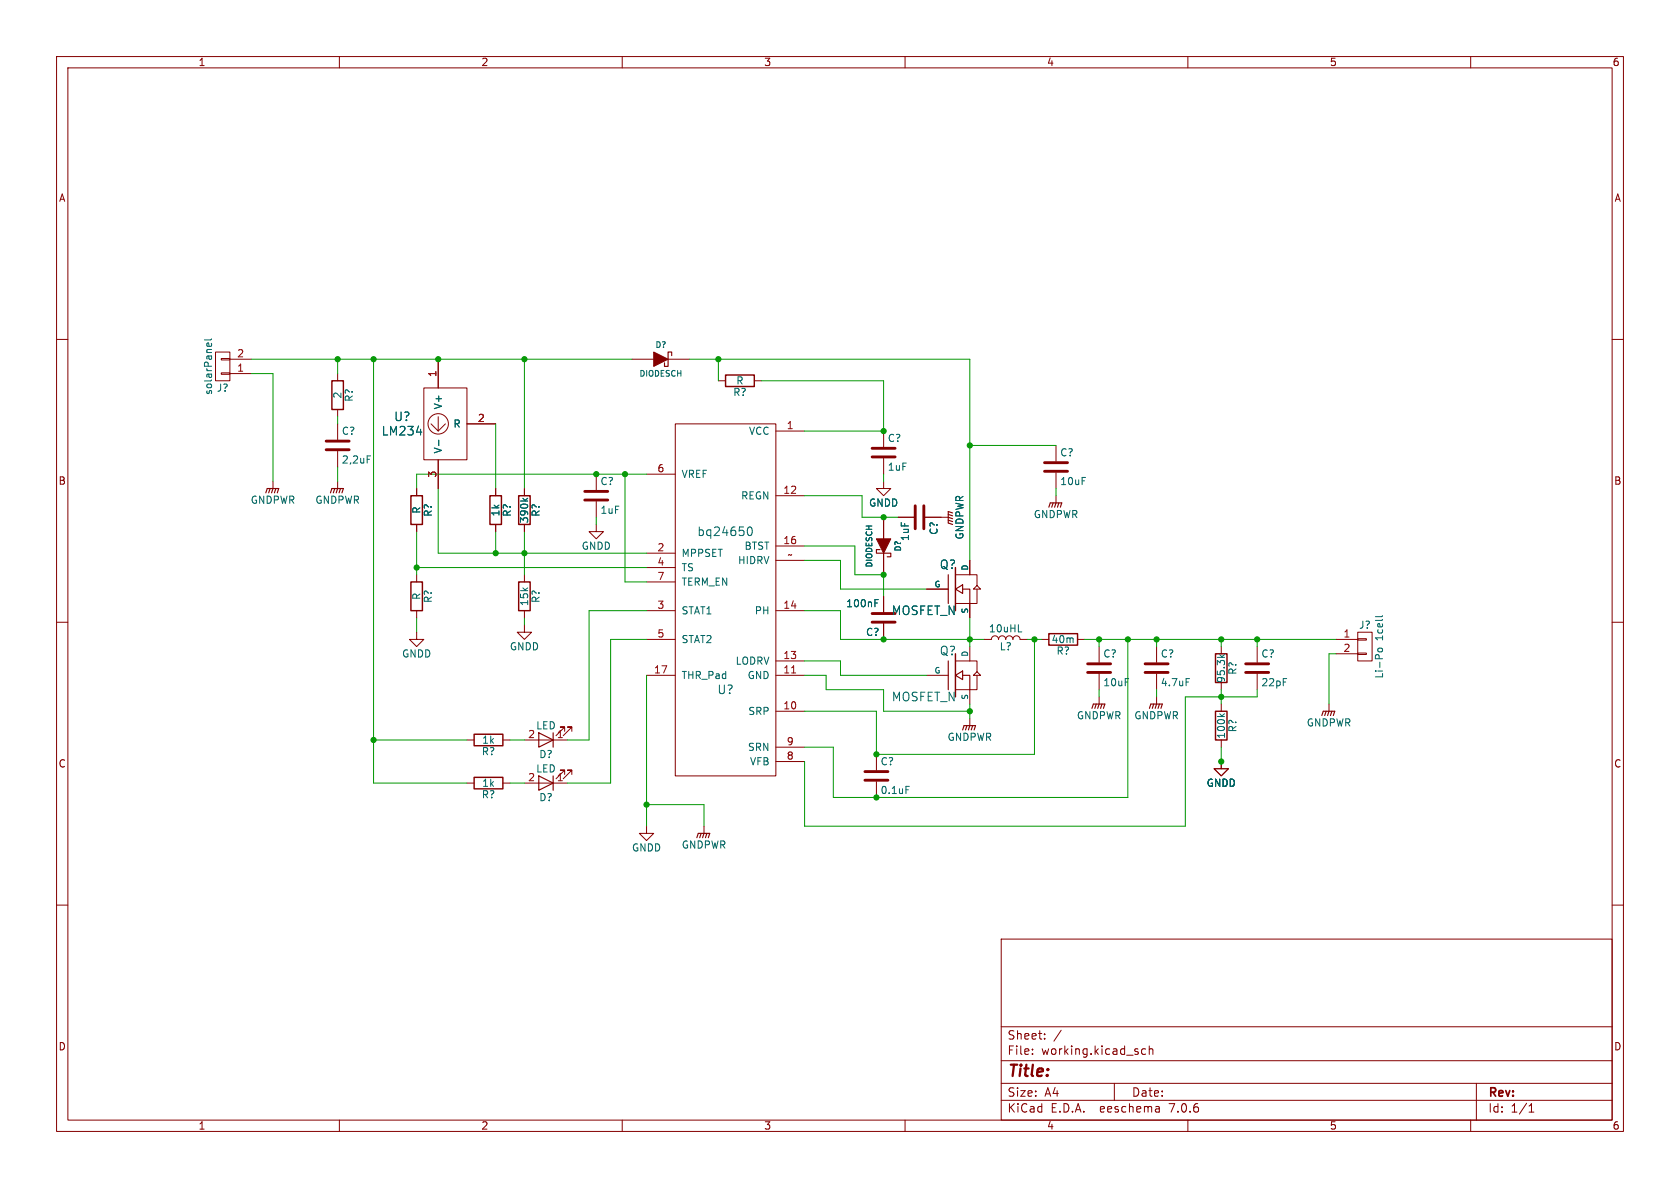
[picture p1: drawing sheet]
EESchema Schematic File Version 2
LIBS:solorCharger-rescue
LIBS:power
LIBS:device
LIBS:transistors
LIBS:conn
LIBS:linear
LIBS:regul
LIBS:74xx
LIBS:cmos4000
LIBS:adc-dac
LIBS:memory
LIBS:xilinx
LIBS:microcontrollers
LIBS:dsp
LIBS:microchip
LIBS:analog_switches
LIBS:motorola
LIBS:texas
LIBS:intel
LIBS:audio
LIBS:interface
LIBS:digital-audio
LIBS:philips
LIBS:display
LIBS:cypress
LIBS:siliconi
LIBS:opto
LIBS:atmel
LIBS:contrib
LIBS:valves
LIBS:KiCADKozueLib
LIBS:solorCharger-cache
EELAYER 25 0
EELAYER END
$Descr A4 11693 8268
encoding utf-8
Sheet 1 1
Title ""
Date ""
Rev ""
Comp ""
Comment1 ""
Comment2 ""
Comment3 ""
Comment4 ""
$EndDescr
$Comp
L bq24650 U?
U 1 1
P 5050 4250
F 0 "U?" H 5050 3700 60  0000 C CNN
F 1 "bq24650" H 5050 4800 60  0000 C CNN
F 2 "" H 5050 4250 60  0001 C CNN
F 3 "" H 5050 4250 60  0001 C CNN
	1    5050 4250
	1    0    0    -1  
$EndComp
$Comp
L DIODESCH D?
U 1 1
P 4600 2500
F 0 "D?" H 4600 2600 40  0000 C CNN
F 1 "DIODESCH" H 4600 2400 40  0000 C CNN
F 2 "" H 4600 2500 60  0000 C CNN
F 3 "" H 4600 2500 60  0000 C CNN
	1    4600 2500
	1    0    0    -1  
$EndComp
$Comp
L DIODESCH D?
U 1 1
P 6150 3800
F 0 "D?" H 6150 3900 40  0000 C CNN
F 1 "DIODESCH" H 6150 3700 40  0000 C CNN
F 2 "" H 6150 3800 60  0000 C CNN
F 3 "" H 6150 3800 60  0000 C CNN
	1    6150 3800
	0    1    1    0   
$EndComp
$Comp
L LED-RESCUE-solorCharger D?
U 1 1
P 3800 5150
F 0 "D?" H 3800 5250 50  0000 C CNN
F 1 "LED" H 3800 5050 50  0000 C CNN
F 2 "" H 3800 5150 50  0000 C CNN
F 3 "" H 3800 5150 50  0000 C CNN
	1    3800 5150
	-1   0    0    1   
$EndComp
$Comp
L LED-RESCUE-solorCharger D?
U 1 1
P 3800 5450
F 0 "D?" H 3800 5550 50  0000 C CNN
F 1 "LED" H 3800 5350 50  0000 C CNN
F 2 "" H 3800 5450 50  0000 C CNN
F 3 "" H 3800 5450 50  0000 C CNN
	1    3800 5450
	-1   0    0    1   
$EndComp
$Comp
L MOSFET_N Q?
U 1 1
P 6650 4100
F 0 "Q?" H 6660 4270 60  0000 R CNN
F 1 "MOSFET_N" H 6660 3950 60  0000 R CNN
F 2 "" H 6650 4100 60  0000 C CNN
F 3 "" H 6650 4100 60  0000 C CNN
	1    6650 4100
	1    0    0    -1  
$EndComp
$Comp
L MOSFET_N Q?
U 1 1
P 6650 4700
F 0 "Q?" H 6660 4870 60  0000 R CNN
F 1 "MOSFET_N" H 6660 4550 60  0000 R CNN
F 2 "" H 6650 4700 60  0000 C CNN
F 3 "" H 6650 4700 60  0000 C CNN
	1    6650 4700
	1    0    0    -1  
$EndComp
$Comp
L R R?
U 1 1
P 2350 2750
F 0 "R?" V 2430 2750 50  0000 C CNN
F 1 "2" V 2350 2750 50  0000 C CNN
F 2 "" V 2280 2750 50  0000 C CNN
F 3 "" H 2350 2750 50  0000 C CNN
	1    2350 2750
	1    0    0    -1  
$EndComp
$Comp
L C C?
U 1 1
P 2350 3100
F 0 "C?" H 2375 3200 50  0000 L CNN
F 1 "2,2uF" H 2375 3000 50  0000 L CNN
F 2 "" H 2388 2950 50  0000 C CNN
F 3 "" H 2350 3100 50  0000 C CNN
	1    2350 3100
	1    0    0    -1  
$EndComp
$Comp
L R R?
U 1 1
P 3650 3550
F 0 "R?" V 3730 3550 50  0000 C CNN
F 1 "390k" V 3650 3550 50  0000 C CNN
F 2 "" V 3580 3550 50  0000 C CNN
F 3 "" H 3650 3550 50  0000 C CNN
	1    3650 3550
	1    0    0    -1  
$EndComp
$Comp
L R R?
U 1 1
P 3650 4150
F 0 "R?" V 3730 4150 50  0000 C CNN
F 1 "15k" V 3650 4150 50  0000 C CNN
F 2 "" V 3580 4150 50  0000 C CNN
F 3 "" H 3650 4150 50  0000 C CNN
	1    3650 4150
	1    0    0    -1  
$EndComp
$Comp
L R R?
U 1 1
P 2900 3550
F 0 "R?" V 2980 3550 50  0000 C CNN
F 1 "R" V 2900 3550 50  0000 C CNN
F 2 "" V 2830 3550 50  0000 C CNN
F 3 "" H 2900 3550 50  0000 C CNN
	1    2900 3550
	1    0    0    -1  
$EndComp
$Comp
L R R?
U 1 1
P 2900 4150
F 0 "R?" V 2980 4150 50  0000 C CNN
F 1 "R" V 2900 4150 50  0000 C CNN
F 2 "" V 2830 4150 50  0000 C CNN
F 3 "" H 2900 4150 50  0000 C CNN
	1    2900 4150
	1    0    0    -1  
$EndComp
$Comp
L R R?
U 1 1
P 3400 5150
F 0 "R?" V 3480 5150 50  0000 C CNN
F 1 "1k" V 3400 5150 50  0000 C CNN
F 2 "" V 3330 5150 50  0000 C CNN
F 3 "" H 3400 5150 50  0000 C CNN
	1    3400 5150
	0    1    1    0   
$EndComp
$Comp
L R R?
U 1 1
P 3400 5450
F 0 "R?" V 3480 5450 50  0000 C CNN
F 1 "1k" V 3400 5450 50  0000 C CNN
F 2 "" V 3330 5450 50  0000 C CNN
F 3 "" H 3400 5450 50  0000 C CNN
	1    3400 5450
	0    1    1    0   
$EndComp
$Comp
L R R?
U 1 1
P 5150 2650
F 0 "R?" V 5230 2650 50  0000 C CNN
F 1 "R" V 5150 2650 50  0000 C CNN
F 2 "" V 5080 2650 50  0000 C CNN
F 3 "" H 5150 2650 50  0000 C CNN
	1    5150 2650
	0    1    1    0   
$EndComp
$Comp
L R R?
U 1 1
P 7400 4450
F 0 "R?" V 7480 4450 50  0000 C CNN
F 1 "40m" V 7400 4450 50  0000 C CNN
F 2 "" V 7330 4450 50  0000 C CNN
F 3 "" H 7400 4450 50  0000 C CNN
	1    7400 4450
	0    1    1    0   
$EndComp
$Comp
L R R?
U 1 1
P 8500 4650
F 0 "R?" V 8580 4650 50  0000 C CNN
F 1 "95.3k" V 8500 4650 50  0000 C CNN
F 2 "" V 8430 4650 50  0000 C CNN
F 3 "" H 8500 4650 50  0000 C CNN
	1    8500 4650
	1    0    0    -1  
$EndComp
$Comp
L R R?
U 1 1
P 8500 5050
F 0 "R?" V 8580 5050 50  0000 C CNN
F 1 "100k" V 8500 5050 50  0000 C CNN
F 2 "" V 8430 5050 50  0000 C CNN
F 3 "" H 8500 5050 50  0000 C CNN
	1    8500 5050
	1    0    0    -1  
$EndComp
$Comp
L C C?
U 1 1
P 4150 3450
F 0 "C?" H 4175 3550 50  0000 L CNN
F 1 "1uF" H 4175 3350 50  0000 L CNN
F 2 "" H 4188 3300 50  0000 C CNN
F 3 "" H 4150 3450 50  0000 C CNN
	1    4150 3450
	1    0    0    -1  
$EndComp
$Comp
L C C?
U 1 1
P 6150 3150
F 0 "C?" H 6175 3250 50  0000 L CNN
F 1 "1uF" H 6175 3050 50  0000 L CNN
F 2 "" H 6188 3000 50  0000 C CNN
F 3 "" H 6150 3150 50  0000 C CNN
	1    6150 3150
	1    0    0    -1  
$EndComp
$Comp
L C C?
U 1 1
P 6400 3600
F 0 "C?" H 6425 3700 50  0000 L CNN
F 1 "1uF" H 6425 3500 50  0000 L CNN
F 2 "" H 6438 3450 50  0000 C CNN
F 3 "" H 6400 3600 50  0000 C CNN
	1    6400 3600
	0    1    1    0   
$EndComp
$Comp
L C C?
U 1 1
P 6150 4300
F 0 "C?" H 6175 4400 50  0000 L CNN
F 1 "100nF" H 6175 4200 50  0000 L CNN
F 2 "" H 6188 4150 50  0000 C CNN
F 3 "" H 6150 4300 50  0000 C CNN
	1    6150 4300
	-1   0    0    1   
$EndComp
$Comp
L C C?
U 1 1
P 6100 5400
F 0 "C?" H 6125 5500 50  0000 L CNN
F 1 "0.1uF" H 6125 5300 50  0000 L CNN
F 2 "" H 6138 5250 50  0000 C CNN
F 3 "" H 6100 5400 50  0000 C CNN
	1    6100 5400
	1    0    0    -1  
$EndComp
$Comp
L C C?
U 1 1
P 7650 4650
F 0 "C?" H 7675 4750 50  0000 L CNN
F 1 "10uF" H 7675 4550 50  0000 L CNN
F 2 "" H 7688 4500 50  0000 C CNN
F 3 "" H 7650 4650 50  0000 C CNN
	1    7650 4650
	1    0    0    -1  
$EndComp
$Comp
L C C?
U 1 1
P 8050 4650
F 0 "C?" H 8075 4750 50  0000 L CNN
F 1 "4.7uF" H 8075 4550 50  0000 L CNN
F 2 "" H 8088 4500 50  0000 C CNN
F 3 "" H 8050 4650 50  0000 C CNN
	1    8050 4650
	1    0    0    -1  
$EndComp
$Comp
L C C?
U 1 1
P 8750 4650
F 0 "C?" H 8775 4750 50  0000 L CNN
F 1 "22pF" H 8775 4550 50  0000 L CNN
F 2 "" H 8788 4500 50  0000 C CNN
F 3 "" H 8750 4650 50  0000 C CNN
	1    8750 4650
	1    0    0    -1  
$EndComp
$Comp
L GNDD #PWR?
U 1 1
P 6150 3350
F 0 "#PWR?" H 6150 3100 50  0001 C CNN
F 1 "GNDD" H 6150 3200 50  0000 C CNN
F 2 "" H 6150 3350 50  0000 C CNN
F 3 "" H 6150 3350 50  0000 C CNN
	1    6150 3350
	1    0    0    -1  
$EndComp
$Comp
L GNDD #PWR?
U 1 1
P 4150 3650
F 0 "#PWR?" H 4150 3400 50  0001 C CNN
F 1 "GNDD" H 4150 3500 50  0000 C CNN
F 2 "" H 4150 3650 50  0000 C CNN
F 3 "" H 4150 3650 50  0000 C CNN
	1    4150 3650
	1    0    0    -1  
$EndComp
$Comp
L GNDD #PWR?
U 1 1
P 3650 4350
F 0 "#PWR?" H 3650 4100 50  0001 C CNN
F 1 "GNDD" H 3650 4200 50  0000 C CNN
F 2 "" H 3650 4350 50  0000 C CNN
F 3 "" H 3650 4350 50  0000 C CNN
	1    3650 4350
	1    0    0    -1  
$EndComp
$Comp
L GNDD #PWR?
U 1 1
P 2900 4400
F 0 "#PWR?" H 2900 4150 50  0001 C CNN
F 1 "GNDD" H 2900 4250 50  0000 C CNN
F 2 "" H 2900 4400 50  0000 C CNN
F 3 "" H 2900 4400 50  0000 C CNN
	1    2900 4400
	1    0    0    -1  
$EndComp
$Comp
L GNDD #PWR?
U 1 1
P 4500 5750
F 0 "#PWR?" H 4500 5500 50  0001 C CNN
F 1 "GNDD" H 4500 5600 50  0000 C CNN
F 2 "" H 4500 5750 50  0000 C CNN
F 3 "" H 4500 5750 50  0000 C CNN
	1    4500 5750
	1    0    0    -1  
$EndComp
$Comp
L GNDPWR #PWR?
U 1 1
P 4900 5750
F 0 "#PWR?" H 4900 5550 50  0001 C CNN
F 1 "GNDPWR" H 4900 5620 50  0000 C CNN
F 2 "" H 4900 5700 50  0000 C CNN
F 3 "" H 4900 5700 50  0000 C CNN
	1    4900 5750
	1    0    0    -1  
$EndComp
$Comp
L GNDPWR #PWR?
U 1 1
P 6550 3600
F 0 "#PWR?" H 6550 3400 50  0001 C CNN
F 1 "GNDPWR" H 6550 3470 50  0000 C CNN
F 2 "" H 6550 3550 50  0000 C CNN
F 3 "" H 6550 3550 50  0000 C CNN
	1    6550 3600
	0    -1   -1   0   
$EndComp
$Comp
L GNDPWR #PWR?
U 1 1
P 7350 3450
F 0 "#PWR?" H 7350 3250 50  0001 C CNN
F 1 "GNDPWR" H 7350 3320 50  0000 C CNN
F 2 "" H 7350 3400 50  0000 C CNN
F 3 "" H 7350 3400 50  0000 C CNN
	1    7350 3450
	1    0    0    -1  
$EndComp
$Comp
L GNDPWR #PWR?
U 1 1
P 6750 5000
F 0 "#PWR?" H 6750 4800 50  0001 C CNN
F 1 "GNDPWR" H 6750 4870 50  0000 C CNN
F 2 "" H 6750 4950 50  0000 C CNN
F 3 "" H 6750 4950 50  0000 C CNN
	1    6750 5000
	1    0    0    -1  
$EndComp
$Comp
L GNDPWR #PWR?
U 1 1
P 7650 4850
F 0 "#PWR?" H 7650 4650 50  0001 C CNN
F 1 "GNDPWR" H 7650 4720 50  0000 C CNN
F 2 "" H 7650 4800 50  0000 C CNN
F 3 "" H 7650 4800 50  0000 C CNN
	1    7650 4850
	1    0    0    -1  
$EndComp
$Comp
L GNDPWR #PWR?
U 1 1
P 8050 4850
F 0 "#PWR?" H 8050 4650 50  0001 C CNN
F 1 "GNDPWR" H 8050 4720 50  0000 C CNN
F 2 "" H 8050 4800 50  0000 C CNN
F 3 "" H 8050 4800 50  0000 C CNN
	1    8050 4850
	1    0    0    -1  
$EndComp
$Comp
L GNDD #PWR?
U 1 1
P 8500 5300
F 0 "#PWR?" H 8500 5050 50  0001 C CNN
F 1 "GNDD" H 8500 5150 50  0000 C CNN
F 2 "" H 8500 5300 50  0000 C CNN
F 3 "" H 8500 5300 50  0000 C CNN
	1    8500 5300
	1    0    0    -1  
$EndComp
$Comp
L GNDPWR #PWR?
U 1 1
P 2350 3350
F 0 "#PWR?" H 2350 3150 50  0001 C CNN
F 1 "GNDPWR" H 2350 3220 50  0000 C CNN
F 2 "" H 2350 3300 50  0000 C CNN
F 3 "" H 2350 3300 50  0000 C CNN
	1    2350 3350
	1    0    0    -1  
$EndComp
$Comp
L C C?
U 1 1
P 7350 3250
F 0 "C?" H 7375 3350 50  0000 L CNN
F 1 "10uF" H 7375 3150 50  0000 L CNN
F 2 "" H 7388 3100 50  0000 C CNN
F 3 "" H 7350 3250 50  0000 C CNN
	1    7350 3250
	1    0    0    -1  
$EndComp
$Comp
L L L?
U 1 1
P 7000 4450
F 0 "L?" V 6950 4450 50  0000 C CNN
F 1 "10uHL" V 7075 4450 50  0000 C CNN
F 2 "" H 7000 4450 50  0001 C CNN
F 3 "" H 7000 4450 50  0001 C CNN
	1    7000 4450
	0    -1   -1   0   
$EndComp
Wire Wire Line
	6150 3350 6150 3300
Wire Wire Line
	5600 3000 6150 3000
Wire Wire Line
	6000 3600 6250 3600
Connection ~ 6150 3600
Wire Wire Line
	5950 4000 6150 4000
Wire Wire Line
	6150 4000 6150 4150
Connection ~ 6150 4000
Wire Wire Line
	6000 3600 6000 3450
Wire Wire Line
	6000 3450 5600 3450
Wire Wire Line
	5600 3800 5950 3800
Wire Wire Line
	5950 3800 5950 4000
Wire Wire Line
	5600 3900 5850 3900
Wire Wire Line
	5850 3900 5850 4100
Wire Wire Line
	5850 4100 6450 4100
Wire Wire Line
	5600 4250 5850 4250
Wire Wire Line
	5850 4250 5850 4450
Wire Wire Line
	5850 4450 6850 4450
Connection ~ 6150 4450
Wire Wire Line
	6750 4300 6750 4500
Connection ~ 6750 4450
Wire Wire Line
	6750 2500 6750 3900
Wire Wire Line
	4800 2500 6750 2500
Wire Wire Line
	7150 4450 7250 4450
Wire Wire Line
	5600 4600 5850 4600
Wire Wire Line
	5850 4600 5850 4700
Wire Wire Line
	5850 4700 6450 4700
Wire Wire Line
	5600 4700 5750 4700
Wire Wire Line
	5750 4700 5750 4800
Wire Wire Line
	5750 4800 6150 4800
Wire Wire Line
	6150 4800 6150 4950
Wire Wire Line
	6150 4950 6750 4950
Wire Wire Line
	6750 4900 6750 5000
Connection ~ 6750 4950
Wire Wire Line
	5600 4950 6100 4950
Wire Wire Line
	6100 4950 6100 5250
Wire Wire Line
	6100 5250 7200 5250
Wire Wire Line
	7200 5250 7200 4450
Connection ~ 7200 4450
Wire Wire Line
	5600 5200 5800 5200
Wire Wire Line
	5800 5200 5800 5550
Wire Wire Line
	5800 5550 7850 5550
Connection ~ 6100 5250
Wire Wire Line
	7550 4450 9300 4450
Wire Wire Line
	7650 4450 7650 4500
Wire Wire Line
	7850 5550 7850 4450
Connection ~ 6100 5550
Connection ~ 7650 4450
Wire Wire Line
	7650 4800 7650 4850
Connection ~ 7850 4450
Wire Wire Line
	8050 4450 8050 4500
Wire Wire Line
	8050 4800 8050 4850
Wire Wire Line
	8500 4450 8500 4500
Connection ~ 8050 4450
Wire Wire Line
	8750 4450 8750 4500
Connection ~ 8500 4450
Wire Wire Line
	8500 4800 8500 4900
Wire Wire Line
	8750 4850 8750 4800
Wire Wire Line
	8250 4850 8750 4850
Connection ~ 8500 4850
Wire Wire Line
	8500 5200 8500 5300
Wire Wire Line
	8250 4850 8250 5750
Wire Wire Line
	8250 5750 5600 5750
Wire Wire Line
	5600 5750 5600 5300
Wire Wire Line
	7350 3100 6750 3100
Connection ~ 6750 3100
Wire Wire Line
	7350 3450 7350 3400
Wire Wire Line
	5300 2650 6150 2650
Wire Wire Line
	6150 2650 6150 3000
Connection ~ 6150 3000
Wire Wire Line
	5000 2500 5000 2650
Connection ~ 5000 2500
Wire Wire Line
	4150 3650 4150 3600
Wire Wire Line
	2900 3300 4500 3300
Wire Wire Line
	4500 4050 4350 4050
Wire Wire Line
	4350 4050 4350 3300
Connection ~ 4350 3300
Wire Wire Line
	2900 3950 4500 3950
Wire Wire Line
	3650 4300 3650 4350
Wire Wire Line
	3050 3850 4500 3850
Connection ~ 3650 3850
Wire Wire Line
	2900 3700 2900 4000
Connection ~ 2900 3950
Wire Wire Line
	2900 4300 2900 4400
Wire Wire Line
	1750 2500 4400 2500
Wire Wire Line
	2350 2500 2350 2600
Connection ~ 3650 2500
Wire Wire Line
	2350 2900 2350 2950
Wire Wire Line
	2350 3250 2350 3350
Wire Wire Line
	2900 3300 2900 3400
Connection ~ 4150 3300
Wire Wire Line
	3650 2500 3650 3400
Wire Wire Line
	3650 3700 3650 4000
Wire Wire Line
	3950 5150 4100 5150
Wire Wire Line
	4500 4250 4100 4250
Wire Wire Line
	4100 4250 4100 5150
Wire Wire Line
	4500 4450 4250 4450
Wire Wire Line
	4250 4450 4250 5450
Wire Wire Line
	4250 5450 3950 5450
Wire Wire Line
	4900 5600 4900 5750
Wire Wire Line
	4500 4700 4500 5750
Wire Wire Line
	4900 5600 4500 5600
Connection ~ 4500 5600
$Comp
L CONN_01X02 J?
U 1 1
P 9500 4500
F 0 "J?" H 9500 4650 50  0000 C CNN
F 1 "Li-Po 1cell" V 9600 4500 50  0000 C CNN
F 2 "" H 9500 4500 50  0001 C CNN
F 3 "" H 9500 4500 50  0001 C CNN
	1    9500 4500
	1    0    0    -1  
$EndComp
$Comp
L CONN_01X02 J?
U 1 1
P 1550 2550
F 0 "J?" H 1550 2700 50  0000 C CNN
F 1 "solarPanel" V 1650 2550 50  0000 C CNN
F 2 "" H 1550 2550 50  0001 C CNN
F 3 "" H 1550 2550 50  0001 C CNN
	1    1550 2550
	-1   0    0    1   
$EndComp
Connection ~ 2350 2500
$Comp
L GNDPWR #PWR?
U 1 1
P 1900 3350
F 0 "#PWR?" H 1900 3150 50  0001 C CNN
F 1 "GNDPWR" H 1900 3220 50  0000 C CNN
F 2 "" H 1900 3300 50  0000 C CNN
F 3 "" H 1900 3300 50  0000 C CNN
	1    1900 3350
	1    0    0    -1  
$EndComp
Wire Wire Line
	1900 3350 1900 2600
Wire Wire Line
	1900 2600 1750 2600
Connection ~ 8750 4450
$Comp
L GNDD #PWR?
U 1 1
P 8500 5300
F 0 "#PWR?" H 8500 5050 50  0001 C CNN
F 1 "GNDD" H 8500 5150 50  0000 C CNN
F 2 "" H 8500 5300 50  0000 C CNN
F 3 "" H 8500 5300 50  0000 C CNN
	1    8500 5300
	1    0    0    -1  
$EndComp
$Comp
L GNDPWR #PWR?
U 1 1
P 9250 4900
F 0 "#PWR?" H 9250 4700 50  0001 C CNN
F 1 "GNDPWR" H 9250 4770 50  0000 C CNN
F 2 "" H 9250 4850 50  0000 C CNN
F 3 "" H 9250 4850 50  0000 C CNN
	1    9250 4900
	1    0    0    -1  
$EndComp
Wire Wire Line
	9250 4900 9250 4550
Wire Wire Line
	9250 4550 9300 4550
Wire Wire Line
	2600 2500 2600 5450
Wire Wire Line
	2600 5150 3250 5150
Connection ~ 2600 2500
Wire Wire Line
	3550 5150 3650 5150
Wire Wire Line
	3550 5450 3650 5450
Wire Wire Line
	2600 5450 3250 5450
Connection ~ 2600 5150
$Comp
L LM234 U?
U 1 1
P 3050 2950
F 0 "U?" H 2800 3000 60  0000 C CNN
F 1 "LM234" H 2800 2900 60  0000 C CNN
F 2 "" H 3050 2950 60  0001 C CNN
F 3 "" H 3050 2950 60  0001 C CNN
	1    3050 2950
	1    0    0    -1  
$EndComp
$Comp
L R R?
U 1 1
P 3450 3550
F 0 "R?" V 3530 3550 50  0000 C CNN
F 1 "1k" V 3450 3550 50  0000 C CNN
F 2 "" V 3380 3550 50  0000 C CNN
F 3 "" H 3450 3550 50  0000 C CNN
	1    3450 3550
	1    0    0    -1  
$EndComp
Wire Wire Line
	3450 2950 3450 3400
Wire Wire Line
	3450 3850 3450 3700
Wire Wire Line
	3050 3400 3050 3850
Connection ~ 3450 3850
Connection ~ 3050 2500
$EndSCHEMATC
